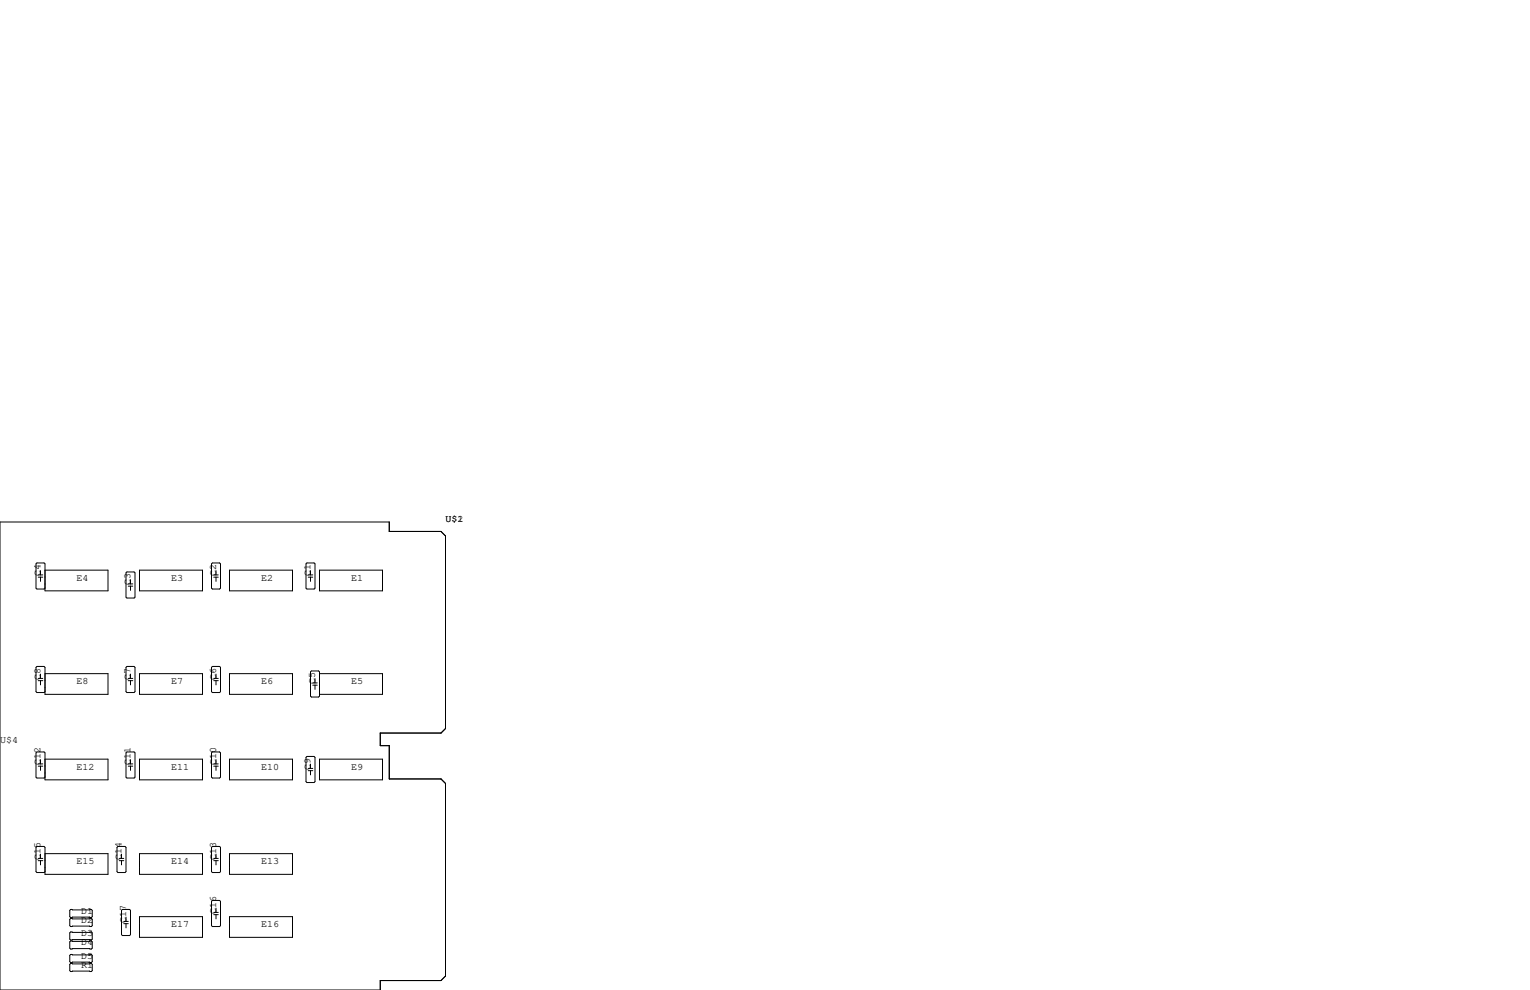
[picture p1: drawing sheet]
<svg xmlns="http://www.w3.org/2000/svg" width="432mm" height="279mm" viewBox="0 0 432 279" stroke-linecap="round" stroke-linejoin="round" font-family="sans-serif">
<g fill="none" stroke="#000" stroke-width=".28">
<path d="M0 147.3h109.9v2.7h14.6l1.2 1.3v54.3l-1.2 1.3h-17.2v3.5h2.6v9.4h14.6l1.2 1.3v54.4l-1.2 1.2h-17.2v2.7h-107.3zM59.7 159.1l.2-.2h2.1l.2 .2v6.9l-.2 .2h-2.1l-.2-.2zM86.4 159.1l.2-.2h2l.3 .2v6.9l-.3 .2h-2l-.2-.2zM10.8 162.3h1.3M10.8 162.9h1.3M11.4 161v1.3M11.4 162.9v1.2M12.7 160.9h17.8v5.9h-17.8v-7.7l-.3-.2h-2l-.2 .2v6.9l.2 .2h2l.3-.2M35.6 161.7l.2-.3h2l.3 .3v6.8l-.3 .3h-2l-.2-.3zM36.2 164.8h1.3M36.2 165.4h1.3M36.8 163.6v1.2"/>
<path d="M36.8 165.4v1.2M39.4 160.9h17.8v5.9h-17.8zM60.3 162.3h1.3M60.3 162.9h1.3M61 161v1.3M61 162.9v1.2M64.8 160.9h17.8v5.9h-17.8zM87 162.3h1.3M87 162.9h1.3M87.6 161v1.3M87.6 162.9v1.2M90.2 160.9h17.8v5.9h-17.8z"/>
<path d="M10.8 191.5h1.3M10.8 192.1h1.3M11.4 190.2v1.3M11.4 192.1v1.2M12.7 190.1h17.8v5.9h-17.8v-7.7l-.3-.2h-2l-.2 .2v6.9l.2 .3h2l.3-.3M35.6 188.3l.2-.2h2l.3 .2v6.9l-.3 .3h-2l-.2-.3zM36.2 191.5h1.3M36.2 192.1h1.3M36.8 190.2v1.3M36.8 192.1v1.2M39.4 190.1h17.8v5.9h-17.8zM59.9 188.1h2.1l.2 .2v6.9l-.2 .3h-2.1l-.2-.3v-6.9z"/>
<path d="M60.3 191.5h1.3M60.3 192.1h1.3M61 190.2v1.3M61 192.1v1.2M64.8 190.1h17.8v5.9h-17.8zM87.6 189.6l.3-.2h2l.3 .2v6.9l-.3 .2h-2l-.3-.2zM88.3 192.7h1.2M88.3 193.4h1.2M88.9 191.5v1.2M88.9 193.4v1.2M90.2 190.1h17.8v5.9h-17.8M10.8 215.6h1.3"/>
<path d="M10.8 216.2h1.3M11.4 214.4v1.2M11.4 216.2v1.2M12.7 214.2h17.8v5.9h-17.8v-7.6l-.3-.3h-2l-.2 .3v6.8l.2 .3h2l.3-.3M35.8 212.2h2l.3 .3v6.8l-.3 .3h-2l-.2-.3v-6.8zM36.2 215.6h1.3M36.2 216.2h1.3M36.8 214.4v1.2M36.8 216.2v1.2M39.4 214.2h17.8v5.9h-17.8zM59.9 212.2h2.1l.2 .3v6.8l-.2 .3h-2.1l-.2-.3v-6.8zM60.3 215.6h1.3"/>
<path d="M60.3 216.2h1.3M61 214.4v1.2M61 216.2v1.2M64.8 214.2h17.8v5.9h-17.8zM86.6 213.5h2l.3 .2v6.9l-.3 .3h-2l-.2-.3v-6.9zM87 216.9h1.3M87 217.5h1.3M87.6 215.6v1.3M87.6 217.5v1.2M90.2 214.2h17.8v5.9h-17.8zM33.3 238.9h2l.3 .2v6.9l-.3 .3h-2l-.3-.3v-6.9zM59.9 238.9h2.1l.2 .2v6.9l-.2 .3h-2.1l-.2-.3v-6.9z"/>
<path d="M10.8 242.3h1.3M10.8 242.9h1.3M11.4 241v1.3M11.4 242.9v1.2M12.7 240.9h17.8v5.9h-17.8v-7.7l-.3-.2h-2l-.2 .2v6.9l.2 .3h2l.3-.3M19.9 256.7h5.9l.2 .2v1.8l-.2 .3h-5.9l-.2-.3v-1.8zM19.9 259.2h5.9l.2 .3v1.7l-.2 .3h-5.9l-.2-.3v-1.7zM33.7 242.3h1.2M33.7 242.9h1.2M34.3 241v1.3M34.3 242.9v1.2M34.5 256.7h2.1l.2 .2v6.9l-.2 .2h-2.1l-.2-.2v-6.9z"/>
<path d="M35.6 258.8v1.2M39.4 258.7h17.8v5.8h-17.8zM39.4 240.9h17.8v5.9h-17.8zM59.7 254.4l.2-.3h2.1l.2 .3v6.8l-.2 .3h-2.1l-.2-.3zM60.3 242.3h1.3M60.3 242.9h1.3M60.3 257.5h1.3M60.3 258.1h1.3M61 241v1.3M61 242.9v1.2M61 256.3v1.2M61 258.1v1.2"/>
<path d="M64.8 258.7h17.8v5.8h-17.8zM64.8 240.9h17.8v5.9h-17.8zM19.9 271.9h5.9l.2 .3v1.7l-.2 .3h-5.9l-.2-.3v-1.7zM19.9 263h5.9l.2 .3v1.7l-.2 .3h-5.9l-.2-.3v-1.7zM19.9 265.6h5.9l.2 .2v1.8l-.2 .2h-5.9l-.2-.2v-1.8zM19.9 269.4h5.9l.2 .2v1.8l-.2 .3h-5.9l-.2-.3v-1.8zM34.9 260h1.3M34.9 260.7h1.3M35.6 260.7v1.2"/>
</g>
<g font-size="2.8">
<text x="125.7" y="147.3">U$1</text>
<text x="129.1" y="147.3">2</text>
<text x="11.4" y="162.6" transform="rotate(-90 11.4 162.6)">C4</text>
<text x="21.6" y="163.8">E4</text>
<text x="36.8" y="165.1" transform="rotate(-90 36.8 165.1)">C3</text>
<text x="48.3" y="163.8">E3</text>
<text x="61" y="162.6" transform="rotate(-90 61 162.6)">C2</text>
<text x="73.7" y="163.8">E2</text>
<text x="87.6" y="162.6" transform="rotate(-90 87.6 162.6)">C1</text>
<text x="99.1" y="163.8">E1</text>
<text x="11.4" y="191.8" transform="rotate(-90 11.4 191.8)">C8</text>
<text x="36.8" y="191.8" transform="rotate(-90 36.8 191.8)">C7</text>
<text x="61" y="191.8" transform="rotate(-90 61 191.8)">C6</text>
<text x="21.6" y="193">E8</text>
<text x="48.3" y="193">E7</text>
<text x="73.7" y="193">E6</text>
<text x="88.9" y="193" transform="rotate(-90 88.9 193)">C5</text>
<text x="99.1" y="193">E5</text>
<text x="0" y="209.5">U$4</text>
<text x="11.4" y="215.9" transform="rotate(-90 11.4 215.9)">C12</text>
<text x="36.8" y="215.9" transform="rotate(-90 36.8 215.9)">C11</text>
<text x="61" y="215.9" transform="rotate(-90 61 215.9)">C10</text>
<text x="21.6" y="217.2">E12</text>
<text x="48.3" y="217.2">E11</text>
<text x="73.7" y="217.2">E10</text>
<text x="87.6" y="217.2" transform="rotate(-90 87.6 217.2)">C9</text>
<text x="99.1" y="217.2">E9</text>
<text x="11.4" y="242.6" transform="rotate(-90 11.4 242.6)">C15</text>
<text x="21.6" y="243.8">E15</text>
<text x="34.3" y="242.6" transform="rotate(-90 34.3 242.6)">C14</text>
<text x="48.3" y="243.8">E14</text>
<text x="61" y="242.6" transform="rotate(-90 61 242.6)">C13</text>
<text x="73.7" y="243.8">E13</text>
<text x="22.9" y="257.8">D1</text>
<text x="61" y="257.8" transform="rotate(-90 61 257.8)">C16</text>
<text x="22.9" y="260.3">D2</text>
<text x="35.6" y="260.3" transform="rotate(-90 35.6 260.3)">C17</text>
<text x="48.3" y="261.6">E17</text>
<text x="73.7" y="261.6">E16</text>
<text x="22.9" y="264.2">D3</text>
<text x="22.9" y="266.7">D4</text>
<text x="22.9" y="273">R1</text>
<text x="22.9" y="270.5">D5</text>
</g>
</svg>
